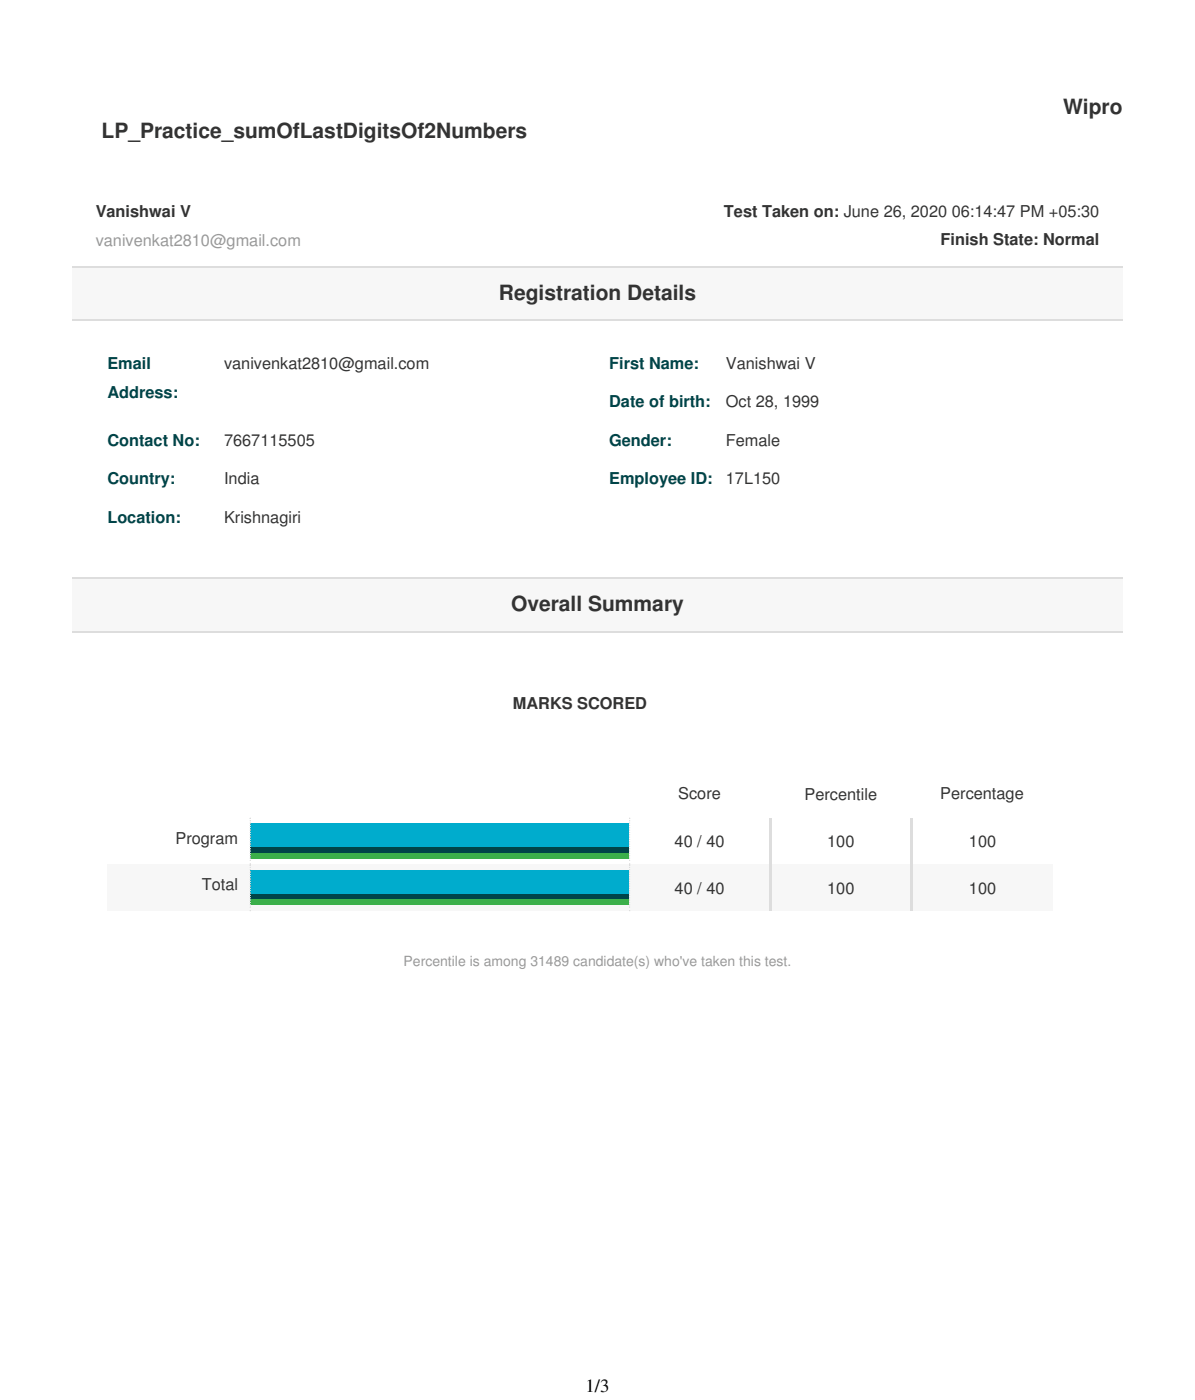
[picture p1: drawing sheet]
<svg xmlns="http://www.w3.org/2000/svg" width="361mm" height="423mm" viewBox="0 0 361 423" stroke-linecap="round" stroke-linejoin="round" font-family="sans-serif">
<path d="M21.9 80.4h317.5v16.6h-317.5z" fill="#f7f7f7"/>
<path d="M21.9 80.6h317.5M21.9 96.8h317.5" fill="none" stroke="#ddd" stroke-width=".35"/>
<path d="M21.9 174.6h317.5v16.6h-317.5z" fill="#f7f7f7"/>
<path d="M21.9 174.8h317.5M21.9 191h317.5" fill="none" stroke="#ddd" stroke-width=".35"/>
<path d="M75.8 249.1h114.3v7h-114.3z" fill="#00accd"/>
<path d="M75.8 256.1h114.3v1.8h-114.3z" fill="#004448"/>
<path d="M75.8 257.9h114.3v1.7h-114.3z" fill="#3baf4a"/>
<g fill="#f7f7f7">
<path d="M32.5 261.4h43v14.1h-43z"/>
<path d="M75.5 261.4h114.6v14.1h-114.6z"/>
</g>
<path d="M75.8 263.2h114.3v7h-114.3z" fill="#00accd"/>
<path d="M75.8 270.2h114.3v1.8h-114.3z" fill="#004448"/>
<path d="M75.8 272h114.3v1.8h-114.3z" fill="#3baf4a"/>
<g fill="#f7f7f7">
<path d="M190.1 261.4h42.7v14.1h-42.7z"/>
<path d="M232.8 261.4h42.7v14.1h-42.7z"/>
<path d="M275.5 261.4h42.7v14.1h-42.7z"/>
</g>
<g fill="#ddd">
<circle cx="190.3" cy="261.6" r=".18"/>
<circle cx="190.3" cy="275.3" r=".18"/>
</g>
<path d="M190.3 261.6v13.4" fill="none" stroke="#ddd" stroke-width=".35" stroke-dasharray="0 .7"/>
<g fill="#ddd">
<circle cx="75.7" cy="261.6" r=".18"/>
<circle cx="75.7" cy="275.3" r=".18"/>
</g>
<path d="M75.7 261.6v13.4" fill="none" stroke="#ddd" stroke-width=".35" stroke-dasharray="0 .7"/>
<g fill="#ddd">
<circle cx="190.3" cy="261.6" r=".18"/>
<circle cx="190.3" cy="275.3" r=".18"/>
</g>
<path d="M190.3 261.6v13.4" fill="none" stroke="#ddd" stroke-width=".35" stroke-dasharray="0 .7"/>
<g fill="#ddd">
<circle cx="75.7" cy="261.6" r=".18"/>
<circle cx="75.7" cy="275.3" r=".18"/>
</g>
<path d="M75.7 261.6v13.4" fill="none" stroke="#ddd" stroke-width=".35" stroke-dasharray="0 .7"/>
<g fill="#ddd">
<circle cx="190.3" cy="247.5" r=".18"/>
<circle cx="190.3" cy="261.2" r=".18"/>
</g>
<path d="M190.3 247.5v13.4" fill="none" stroke="#ddd" stroke-width=".35" stroke-dasharray="0 .7"/>
<g fill="#ddd">
<circle cx="75.7" cy="247.5" r=".18"/>
<circle cx="75.7" cy="261.2" r=".18"/>
</g>
<path d="M75.7 247.5v13.4" fill="none" stroke="#ddd" stroke-width=".35" stroke-dasharray="0 .7"/>
<g fill="#ddd">
<circle cx="190.3" cy="247.5" r=".18"/>
<circle cx="190.3" cy="261.2" r=".18"/>
</g>
<path d="M190.3 247.5v13.4" fill="none" stroke="#ddd" stroke-width=".35" stroke-dasharray="0 .7"/>
<g fill="#ddd">
<circle cx="75.7" cy="247.5" r=".18"/>
<circle cx="75.7" cy="261.2" r=".18"/>
</g>
<path d="M75.7 247.5v13.4" fill="none" stroke="#ddd" stroke-width=".35" stroke-dasharray="0 .7"/>
<g fill="#ddd">
<path d="M275.2 261.4h.7v14.1h-.7z"/>
<path d="M232.5 261.4h.7v14.1h-.7z"/>
<path d="M275.2 247.3h.7v14.1h-.7z"/>
<path d="M232.5 247.3h.7v14.1h-.7z"/>
</g>
<g font-size="6.3" fill="#333">
<text x="321.4" y="34.6">Wipro</text>
<text x="30.7" y="41.6">LP_Practice_sumOfLastDigitsOf2Numbers</text>
<text x="150.8" y="90.7">Registration Details</text>
<text x="154.5" y="184.9">Overall Summary</text>
</g>
<text font-size="5.6" x="177" y="420.9">1/3</text>
<g font-size="4.9" fill="#333">
<text x="28.9" y="65.6">Vanishwai V</text>
<text x="218.9" y="65.6">Test Taken on: June 26, 2020</text>
<text x="287.7" y="65.6">06:14:47 PM +05:30</text>
<text x="284.3" y="74.1">Finish State: Normal</text>
<text x="67.7" y="111.5">vanivenkat2810@gmail.com</text>
<text x="219.4" y="111.5">Vanishwai V</text>
<text x="219.4" y="123.1">Oct 28, 1999</text>
<text x="67.7" y="134.8">7667115505</text>
<text x="219.4" y="134.8">Female</text>
<text x="67.7" y="146.4">India</text>
<text x="219.4" y="146.4">17L150</text>
<text x="67.7" y="158">Krishnagiri</text>
<text x="155" y="214.5">MARKS SCORED</text>
<text x="205" y="241.7">Score</text>
<text x="243.2" y="242">Percentile</text>
<text x="284.2" y="241.7">Percentage</text>
<text x="53" y="255.1">Program</text>
<text x="203.9" y="256.1">40 / 40</text>
<text x="250.1" y="256.1">100</text>
<text x="292.9" y="256.1">100</text>
<text x="61" y="269.2">Total</text>
<text x="203.9" y="270.2">40 / 40</text>
<text x="250.1" y="270.2">100</text>
<text x="292.9" y="270.2">100</text>
</g>
<text font-size="4.9" fill="#999" x="28.9" y="74.4">vanivenkat2810@gmail.com</text>
<g font-size="4.9" fill="#004448">
<text x="32.5" y="111.5">Email</text>
<text x="184.1" y="111.5">First Name:</text>
<text x="32.5" y="120.3">Address:</text>
<text x="184.1" y="123.1">Date of birth:</text>
<text x="32.5" y="134.8">Contact No:</text>
<text x="184.1" y="134.8">Gender:</text>
<text x="32.5" y="146.4">Country:</text>
<text x="184.1" y="146.4">Employee ID:</text>
<text x="32.5" y="158">Location:</text>
</g>
<text font-size="4.2" fill="#999" x="122" y="292.1">Percentile is among 31489 candidate(s) who've taken this test.</text>
</svg>
